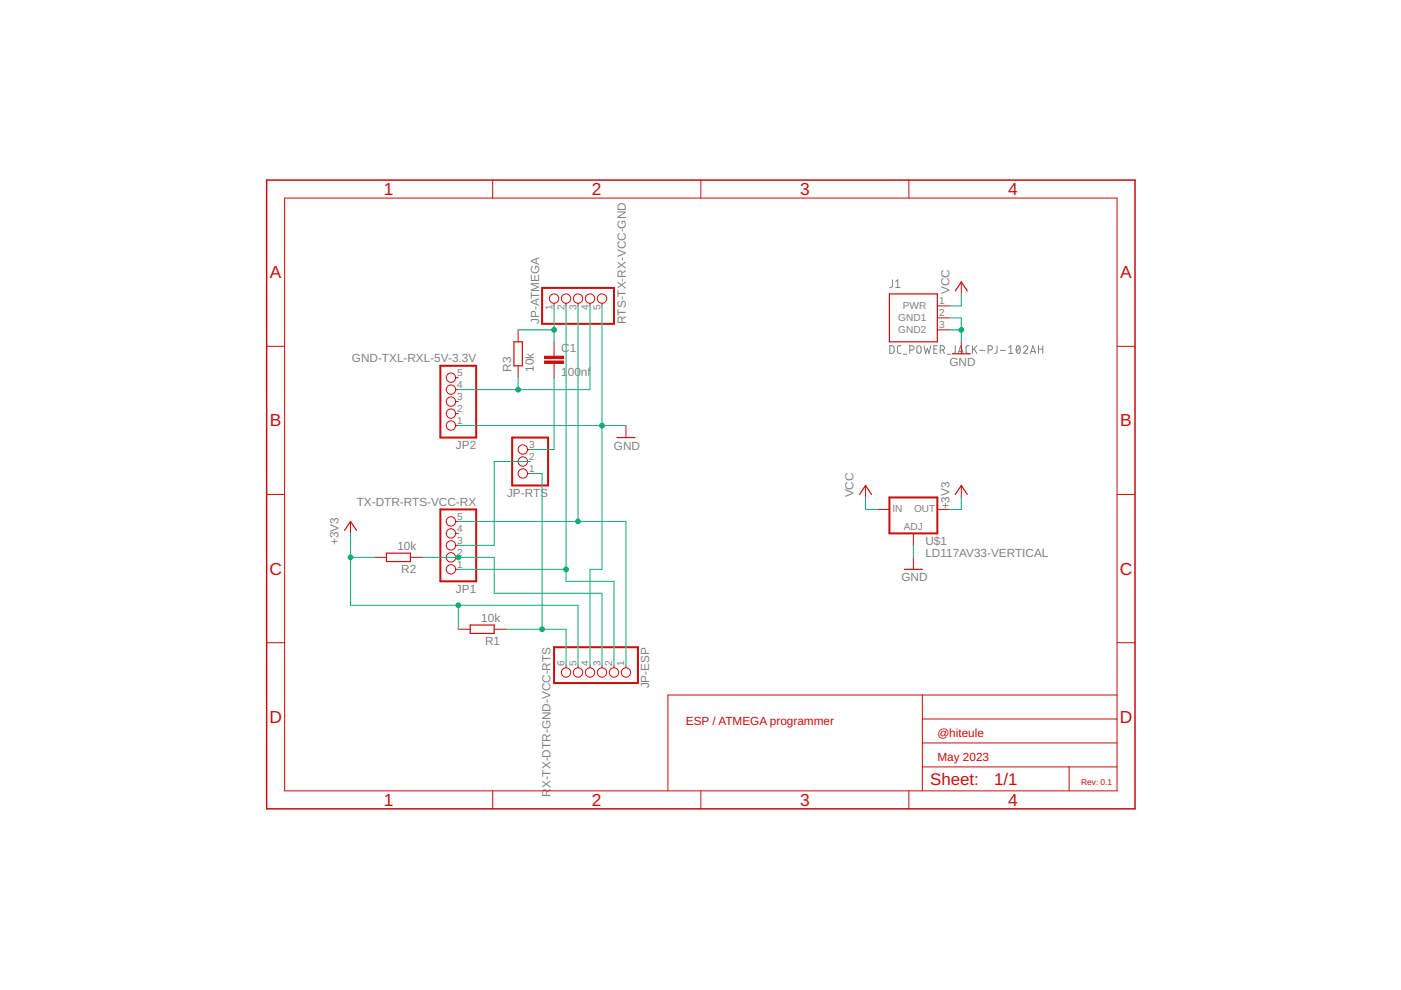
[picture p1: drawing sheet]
<svg xmlns="http://www.w3.org/2000/svg" width="297mm" height="210mm" viewBox="0 0 297 210" stroke-linecap="round" stroke-linejoin="round" font-family="sans-serif">
<g fill="none" stroke="#808080" stroke-width=".21">
<path d="M189.2 59.3v1.4l-.5 .3M189.9 59.7l.5-.4v1.7M188.7 73.3h.6l.2 .3 .1 .9-.3 .4h-.6zM189.9 61h.9M191 73.3h-.5l-.2 .4v1l.2 .2h.5M191.5 75.1h.7M192.9 74.2h.5a.46 .46 0 0 0 .4-.4 .46 .46 0 0 0-.4-.5h-.5v1.6M194.5 73.4l.3-.1 .4 .1 .1 1.1a.44 .44 0 0 1-.5 .4 .44 .44 0 0 1-.4-.4zM195.9 73.3l.4 1.6 .3-1 .4 1 .3-1.6M198 74h.5M198.7 73.3h-.7v1.6h.7M199.3 74.2h.5a.46 .46 0 0 0 .5-.4 .46 .46 0 0 0-.5-.5h-.5v1.6"/>
<path d="M199.9 74.2l.4 .7M200.8 75.1h.7M202.5 73.3v1.4l-.2 .2h-.3M203.2 74.9l.5-1.6 .5 1.6M203.3 74.5h.8M205.5 73.3h-.5l-.2 .4v1l.2 .2h.5M206.2 73.3v1.6M206.5 73.9l.6 1M207.1 73.3l-.9 1M207.7 74.3h1.1M209.5 74.2h.5a.46 .46 0 0 0 .4-.4 .46 .46 0 0 0-.4-.5h-.5v1.6M211.4 73.3v1.4l-.2 .2h-.3"/>
<path d="M212.1 74.3h1.1M213.9 74.9h.9M213.9 73.7l.4-.4v1.6M215.6 73.4l.3-.1a.95 .95 0 0 1 0 1.6 1.04 1.04 0 0 1-.3-1.5zM216.2 73.7l-.7 .9M217 73.7a.44 .44 0 0 1 .6-.4 .44 .44 0 0 1 .2 .7l-.8 .9h.9M218.5 74.9l.5-1.6 .6 1.6M218.6 74.5h.8M220.2 74h.9M220.2 73.3v1.6M221.1 73.3v1.6"/>
</g>
<path d="M93.4 77.6h7.6v15.2h-7.6zM114.9 61h15.3v7.7h-15.3zM108.6 92.8h7.6v10.1h-7.6zM93.4 108h7.6v15.3h-7.6zM188.6 105.5h10.1v7.6h-10.1zM117.5 137.2h17.8v7.6h-17.8z" fill="none" stroke="#c90d0c" stroke-width=".42"/>
<g fill="none" stroke="#c90d0c" stroke-width=".21">
<path d="M104.5 38.2v3.8M148.6 38.2v3.8M192.7 38.2v3.8M60.3 42h176.5v125.7h-176.5zM203.8 59.8v2.5M56.5 73.4h3.8M109.9 69.9v2.6M109.9 77.6v2.5M117.5 64.3v.6M117.5 72.5v3M117.5 77v3.1M120 64.3v.6"/>
<path d="M122.6 64.3v.6M125.1 64.3v.6M127.6 64.3v.6M198.7 64.9h2.6M198.7 69.9h2.6M198.7 67.4h2.6M203.8 72.5v2.5M236.8 73.4h3.8M96.6 90.2h.6M96.6 87.7h.6M96.6 85.2h.6M96.6 82.6h.6"/>
<path d="M96.6 80.1h.6M111.8 97.9h.6M111.8 95.3h.6M132.7 90.2v2.6M56.5 104.8h3.8M74.3 110.6v2.5M79.4 118.2h2.5M87 118.2h2.6M96.6 118.2h.6M96.6 115.6h.6M96.6 113.1h.6M96.6 110.6h.6"/>
<path d="M111.8 100.4h.6M183.5 102.9v2.6M186 108h2.6M193.7 113.1v2.5M193.7 118.2v2.5M198.7 108h2.6M203.8 102.9v2.6M236.8 104.8h3.8M56.5 136.3h3.8M96.6 120.7h.6M97.2 133.4h2.5M104.8 133.4h2.5"/>
<path d="M236.8 136.3h3.8M120 141v.6M122.6 141v.6M125.1 141v.6M127.6 141v.6M130.2 141v.6M132.7 141v.6M195.6 147.4v20.3M195.6 157.5h41.2M195.6 152.4h41.2M236.8 147.4h-95.2v20.3M104.5 167.7v3.8"/>
<path d="M148.6 167.7v3.8M192.7 167.7v3.8M195.6 162.6h41.2M226.7 162.6v5.1"/>
<circle cx="117.5" cy="63.3" r=".99"/>
<circle cx="120" cy="63.3" r=".99"/>
<circle cx="122.6" cy="63.3" r=".99"/>
<circle cx="125.1" cy="63.3" r=".99"/>
<circle cx="127.6" cy="63.3" r=".99"/>
<circle cx="95.6" cy="90.2" r=".99"/>
<circle cx="95.6" cy="87.7" r=".99"/>
<circle cx="95.6" cy="82.6" r=".99"/>
<circle cx="95.6" cy="80.1" r=".99"/>
<circle cx="95.6" cy="85.2" r=".99"/>
<circle cx="110.8" cy="95.3" r=".99"/>
<circle cx="110.8" cy="97.9" r=".99"/>
<circle cx="95.6" cy="115.6" r=".99"/>
<circle cx="95.6" cy="118.2" r=".99"/>
<circle cx="95.6" cy="110.6" r=".99"/>
<circle cx="95.6" cy="113.1" r=".99"/>
<circle cx="110.8" cy="100.4" r=".99"/>
<circle cx="95.6" cy="120.7" r=".99"/>
<circle cx="120" cy="142.6" r=".99"/>
<circle cx="122.6" cy="142.6" r=".99"/>
<circle cx="125.1" cy="142.6" r=".99"/>
<circle cx="127.6" cy="142.6" r=".99"/>
<circle cx="130.2" cy="142.6" r=".99"/>
<circle cx="132.7" cy="142.6" r=".99"/>
</g>
<g fill="#c90d0c" stroke="#c90d0c" stroke-width=".21">
<path d="M115.4 76.5h4.1v.5h-4.1z"/>
<path d="M115.4 75.5h4.1v.5h-4.1z"/>
</g>
<path d="M109 72.5h1.7v5.1h-1.7zM188.6 62.3h10.1v10.2h-10.1zM201.9 75h3.8M202.5 61.7l1.3-1.9 1.3 1.9M130.8 92.8h3.8M73 112.5l1.3-1.9 1.3 1.9M81.9 117.3h5.1v1.8h-5.1zM182.2 104.8l1.3-1.9 1.3 1.9M202.5 104.8l1.3-1.9 1.3 1.9M99.7 132.5h5.1v1.8h-5.1zM191.7 120.7h3.9" fill="none" stroke="#c90d0c" stroke-width=".25"/>
<path d="M56.5 38.2h184.1v133.3h-184.1z" fill="none" stroke="#c90d0c" stroke-width=".32"/>
<g fill="none" stroke="#0dab76" stroke-width=".21">
<path d="M109.9 69.9h7.6M117.5 64.9v7.6M120 64.9v58.4h10.2v17.7M122.6 64.9v45.7M125.1 64.9v17.7h-27.9M127.6 64.9v55.8h-2.5v20.3M201.3 69.9h2.5M201.3 67.4h2.5v5.1M203.8 62.3v2.6h-2.5M97.2 90.2h35.5M109.9 80.1v2.5M112.4 97.9h-7.6v17.7h-7.6"/>
<path d="M117.5 80.1v15.2h-5.1M74.3 113.1v15.2h48.3v12.7M74.3 118.2h5.1M89.6 118.2h15.2v7.6h22.8v15.2M97.2 110.6h35.5v30.4M112.4 100.4h2.5v33M183.5 105.5v2.5h2.5M193.7 115.6v2.6M203.8 105.5v2.5h-2.5M97.2 120.7h22.8M97.2 128.3v5.1M107.3 133.4h12.7v7.6"/>
</g>
<g fill="#0dab76" stroke="#0dab76" stroke-width=".21">
<circle cx="109.9" cy="82.6" r=".51"/>
<circle cx="122.6" cy="110.6" r=".51"/>
<circle cx="120" cy="120.7" r=".51"/>
<circle cx="117.5" cy="69.9" r=".51"/>
<circle cx="97.2" cy="118.2" r=".51"/>
<circle cx="114.9" cy="133.4" r=".51"/>
<circle cx="203.8" cy="69.9" r=".51"/>
<circle cx="127.6" cy="90.2" r=".51"/>
<circle cx="97.2" cy="128.3" r=".51"/>
<circle cx="74.3" cy="118.2" r=".51"/>
</g>
<g font-size="3.7" fill="#c90d0c">
<text x="81.4" y="41.4">1</text>
<text x="125.5" y="41.4">2</text>
<text x="169.6" y="41.4">3</text>
<text x="213.8" y="41.4">4</text>
<text x="57.2" y="59">A</text>
<text x="237.5" y="59">A</text>
<text x="57.2" y="90.4">B</text>
<text x="237.5" y="90.4">B</text>
<text x="57.1" y="121.8">C</text>
<text x="237.4" y="121.8">C</text>
<text x="57.1" y="153.3">D</text>
<text x="237.4" y="153.3">D</text>
<text x="81.4" y="170.9">1</text>
<text x="125.5" y="170.9">2</text>
<text x="169.6" y="170.9">3</text>
<text x="213.8" y="170.9">4</text>
</g>
<g font-size="3.6" fill="#c90d0c">
<text x="197.2" y="166.5">Sheet:</text>
<text x="210.8" y="166.4">1/1</text>
</g>
<g font-size="2.5" fill="#808080">
<text x="201.3" y="62.3" transform="rotate(-90 201.3 62.3)">VCC</text>
<text x="114.3" y="68.7" transform="rotate(-90 114.3 68.7)">JP-ATMEGA</text>
<text x="132.7" y="68.7" transform="rotate(-90 132.7 68.7)">RTS-TX-RX-VCC-GND</text>
<text x="74.6" y="76.8">GND-TXL-RXL-5V-3.3V</text>
<text x="119" y="74.6">C1</text>
<text x="201.3" y="77.5">GND</text>
<text x="108.4" y="78.8" transform="rotate(-90 108.4 78.8)">R3</text>
<text x="113.2" y="78.8" transform="rotate(-90 113.2 78.8)">10k</text>
<text x="119" y="79.7">1</text>
<text x="120.4" y="79.7">00</text>
<text x="123.2" y="79.7">nf</text>
<text x="96.7" y="95.2">JP2</text>
<text x="130.2" y="95.3">GND</text>
<text x="75.6" y="107.3">TX-DTR-RTS-VCC-RX</text>
<text x="107.5" y="105.3">JP-RTS</text>
<text x="181" y="105.5" transform="rotate(-90 181 105.5)">VCC</text>
<text x="201.3" y="108" transform="rotate(-90 201.3 108)">+3V3</text>
<text x="71.8" y="115.6" transform="rotate(-90 71.8 115.6)">+3V3</text>
<text x="84.3" y="116.6">10k</text>
<text x="196.2" y="118.2">LD117AV33-VERTICAL</text>
<text x="196.2" y="115.6">U$1</text>
<text x="85.1" y="121.4">R2</text>
<text x="96.7" y="125.7">JP1</text>
<text x="191.1" y="123.2">GND</text>
<text x="102" y="131.9">10k</text>
<text x="102.9" y="136.7">R1</text>
<text x="137.7" y="146" transform="rotate(-90 137.7 146)">JP-ESP</text>
<text x="116.7" y="167.1" transform="rotate(-90 116.7 167.1)">X-TX-DTR-GND-VCC-RTS</text>
<text x="116.7" y="168.9" transform="rotate(-90 116.7 168.9)">R</text>
</g>
<g font-size="2.5" fill="#c90d0c">
<text x="145.4" y="153.7">ESP / ATMEGA programmer</text>
<text x="198.7" y="156.3">@hiteule</text>
<text x="198.7" y="161.3">May 2023</text>
</g>
<g font-size="2.1" fill="#808080">
<text x="117.1" y="65.8" transform="rotate(-90 117.1 65.8)">1</text>
<text x="119.7" y="65.8" transform="rotate(-90 119.7 65.8)">2</text>
<text x="122.2" y="65.8" transform="rotate(-90 122.2 65.8)">3</text>
<text x="124.7" y="65.8" transform="rotate(-90 124.7 65.8)">4</text>
<text x="127.3" y="65.8" transform="rotate(-90 127.3 65.8)">5</text>
<text x="191.4" y="65.6">PWR</text>
<text x="199.1" y="64.5">1</text>
<text x="190.5" y="70.7">GND2</text>
<text x="190.5" y="68.2">GND1</text>
<text x="199.1" y="69.6">3</text>
<text x="199.1" y="67">2</text>
<text x="97" y="82.3">4</text>
<text x="97" y="79.7">5</text>
<text x="97" y="89.9">1</text>
<text x="97" y="87.3">2</text>
<text x="97" y="84.8">3</text>
<text x="112.2" y="95">3</text>
<text x="112.2" y="100">1</text>
<text x="112.2" y="97.5">2</text>
<text x="97" y="112.7">4</text>
<text x="97" y="110.2">5</text>
<text x="189.2" y="108.6">IN</text>
<text x="191.6" y="112.3">ADJ</text>
<text x="193.8" y="108.6">OUT</text>
<text x="97" y="117.8">2</text>
<text x="97" y="115.3">3</text>
<text x="97" y="120.4">1</text>
<text x="119.7" y="141.2" transform="rotate(-90 119.7 141.2)">6</text>
<text x="122.2" y="141.2" transform="rotate(-90 122.2 141.2)">5</text>
<text x="124.7" y="141.2" transform="rotate(-90 124.7 141.2)">4</text>
<text x="127.3" y="141.2" transform="rotate(-90 127.3 141.2)">3</text>
<text x="129.8" y="141.2" transform="rotate(-90 129.8 141.2)">2</text>
<text x="132.4" y="141.2" transform="rotate(-90 132.4 141.2)">1</text>
</g>
<text font-size="1.8" fill="#c90d0c" x="229.2" y="166.4">Rev: 0.1</text>
</svg>
